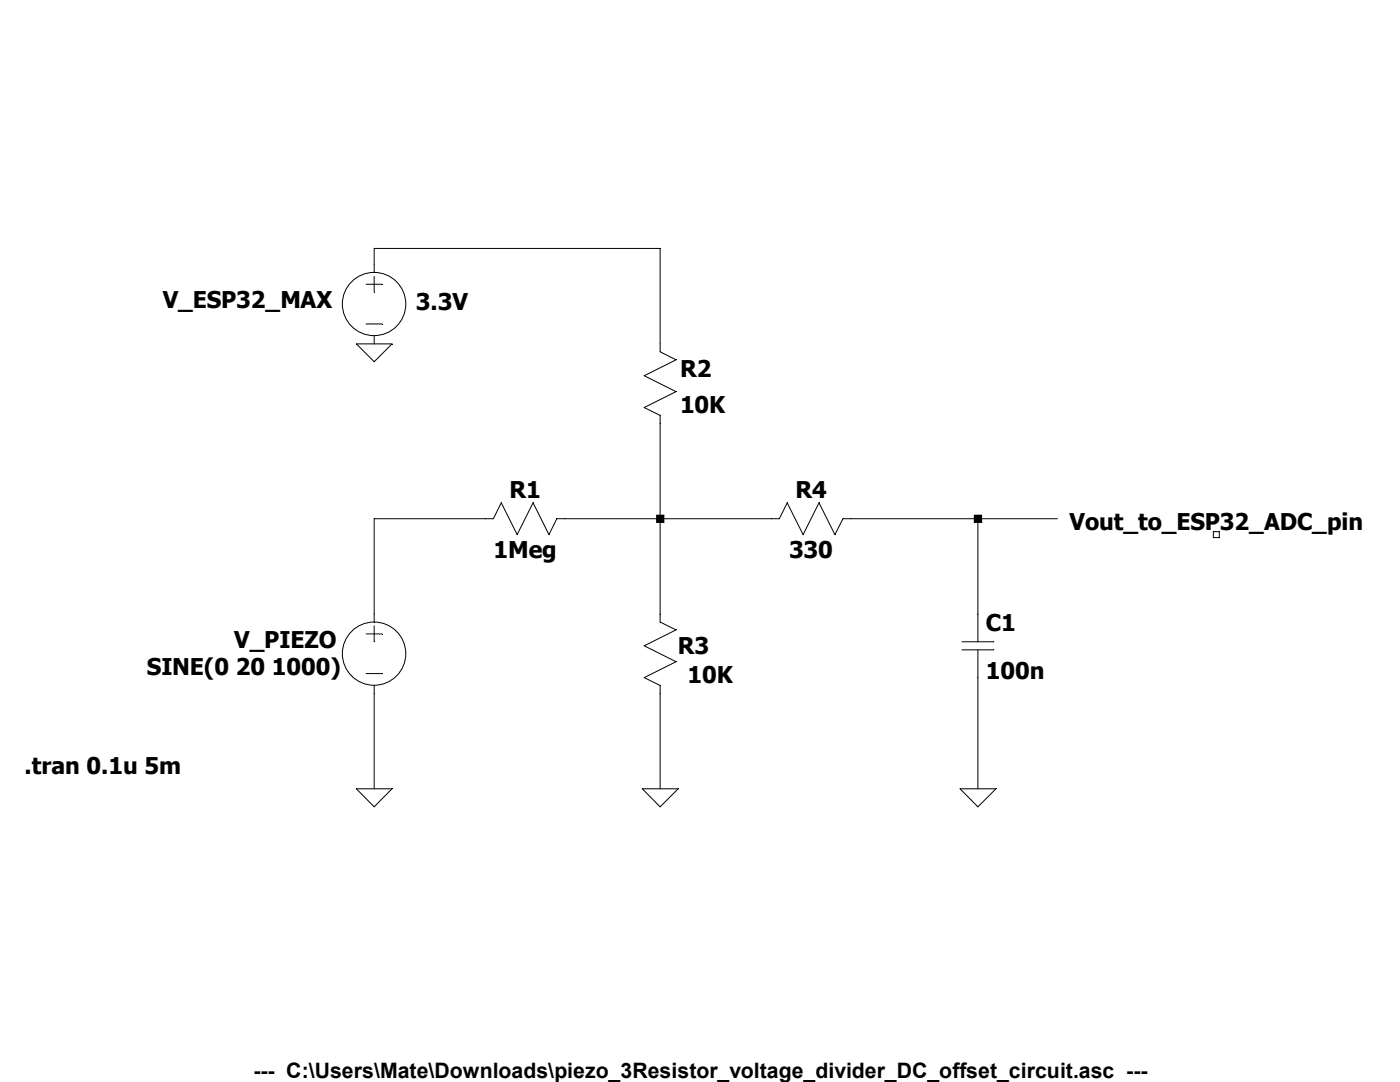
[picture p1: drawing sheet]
<svg xmlns="http://www.w3.org/2000/svg" width="279mm" height="216mm" viewBox="0 0 279 216" stroke-linecap="round" stroke-linejoin="round" font-family="sans-serif">
<g fill="none" stroke="#000" stroke-width=".2">
<path d="M73.1 56.7h3.1M74.7 54.4v-4.8h57v20.6l3.2 1.6-6.3 3.2 6.3 3.1-6.3 3.2 3.1 1.6v41.2l3.2 1.6-6.3 3.2 6.3 3.1-6.3 3.2 3.1 1.6v20.6M74.7 55.2v3.1M71.1 68.6h7.1l-3.5 3.6zM73.1 64.6h3.1M74.7 67v1.6M195.2 103.5v24.6M211 103.5h-42.8l-1.6 3.2-3.2-6.4-3.1 6.4-3.2-6.4-1.6 3.2h-44.4l-1.5 3.2-3.2-6.4-3.2 6.4-3.2-6.4-1.5 3.2h-23.8v20.6M242.1 106.1h1.2v1.2h-1.2zM73.1 126.5h3.1M73.1 134.4h3.1M74.7 124.9v3.2"/>
<path d="M74.7 136.8v20.6M192 128.1h6.3M192 129.7h6.3M195.2 129.7v27.7M71.1 157.4h7.1l-3.5 3.6zM128.2 157.4h7.1l-3.6 3.6zM191.6 157.4h7.2l-3.6 3.6z"/>
<circle cx="74.7" cy="60.7" r="6.3"/>
<circle cx="74.7" cy="130.4" r="6.3"/>
</g>
<path d="M130.9 102.7h1.7v1.7h-1.7zM194.4 102.7h1.6v1.7h-1.6z" fill-rule="evenodd" fill="#000"/>
<g font-size="4.6">
<text x="32.5" y="61.6">V_ESP32_MAX</text>
<text x="83" y="61.8">3.3V</text>
<text x="135.7" y="75.2">R2</text>
<text x="135.7" y="82.4">10K</text>
<text x="101.7" y="99.4">R1</text>
<text x="158.7" y="99.4">R4</text>
<text x="213.4" y="105.7">Vout_to_ESP32_ADC_pin</text>
<text x="98.5" y="111.3">1Meg</text>
<text x="157.5" y="111.3">330</text>
<text x="196.8" y="126">C1</text>
<text x="46.7" y="129.3">V_PIEZO</text>
<text x="135.3" y="130.5">R3</text>
<text x="29.3" y="134.7">SINE(0 20 1000)</text>
<text x="137.2" y="136.3">10K</text>
<text x="196.8" y="135.5">100n</text>
<text x="4.9" y="154.5">.tran 0.1u 5m</text>
</g>
<text font-size="4.2" x="50.6" y="215.2">--- C:\Users\Mate\Downloads\piezo_3Resistor_voltage_divider_DC_offset_circuit.asc ---</text>
</svg>
